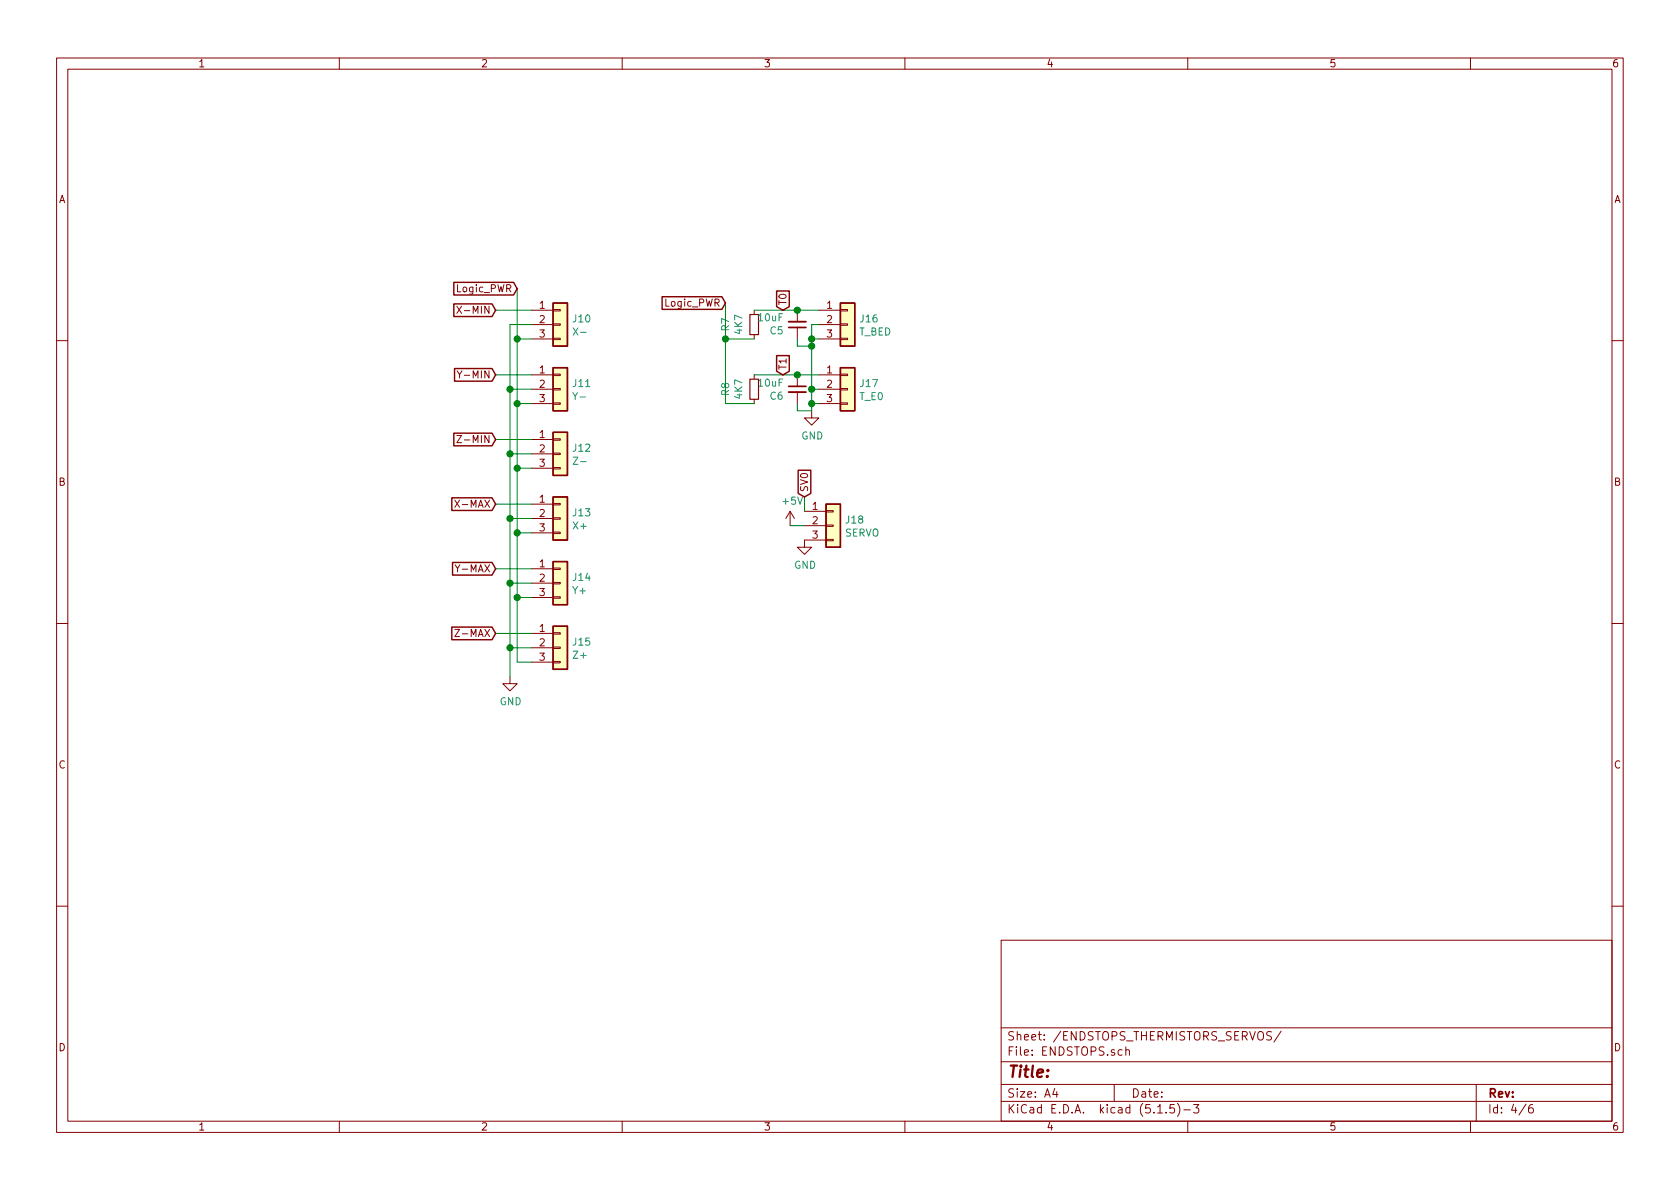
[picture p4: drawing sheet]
<svg xmlns="http://www.w3.org/2000/svg" width="297mm" height="210mm" viewBox="0 0 297 210" stroke-linecap="round" stroke-linejoin="round" font-family="sans-serif">
<g fill="none" stroke="#840000" stroke-width=".18">
<path d="M10 10.3h277v189.9h-277zM12 12.2h273v186.1h-273zM60 10.3v1.9M110 10.3v1.9M160 10.3v1.9M210 10.3v1.9M260 10.3v1.9M80.8 54.1l.8 1.3M81.6 54.1l-.8 1.3M94 54.9h3.8M94 57.4h3.8M94 59.9h3.8"/>
<path d="M97.8 59.8h1.3v.3h-1.3zM97.8 54.7h1.3v.3h-1.3zM97.8 57.3h1.3v.2h-1.3zM133.3 54.9v.7M133.3 59.2v.7M141 54.9v2M141 57.9v2M144.8 54.9h3.8M144.8 57.4h3.8M144.8 59.9h3.8M148.6 59.8h1.3v.3h-1.3zM148.6 54.7h1.3v.3h-1.3z"/>
<path d="M148.6 57.3h1.3v.2h-1.3zM10 60.2h2M80.8 77h.8l-.8 1.3h.8M80.8 65.6l.5 .6 .4-.6M94 66.3h3.8M94 68.8h3.8M94 71.4h3.8M94 77.7h3.8M97.8 71.2h1.3v.3h-1.3zM97.8 66.2h1.3v.2h-1.3zM97.8 68.7h1.3v.3h-1.3zM97.8 77.6h1.3v.2h-1.3z"/>
<path d="M133.3 66.3v.8M133.3 70.6v.8M141 66.3v2M141 69.3v2.1M143.5 72.6v1.3h1.3l-1.3 1.3-1.3-1.3h1.3M144.8 66.3h3.8M144.8 68.8h3.8M144.8 71.4h3.8M148.6 71.2h1.3v.3h-1.3zM148.6 66.2h1.3v.2h-1.3zM148.6 68.7h1.3v.3h-1.3zM285 60.2h2"/>
<path d="M80.4 88.4l.9 1.3M80.5 99.9l.4 .6 .4-.6M81.3 88.4l-.9 1.3M94 80.3h3.8M94 82.8h3.8M94 89.1h3.8M94 91.7h3.8M94 94.2h3.8M97.8 82.7h1.3v.2h-1.3zM97.8 80.1h1.3v.3h-1.3zM97.8 94.1h1.3v.3h-1.3zM97.8 89h1.3v.3h-1.3z"/>
<path d="M97.8 91.6h1.3v.2h-1.3zM139.7 90.4l-.8 1.3M139.7 90.4v2.6M139.7 90.4l.8 1.3M142.2 90.4h3.8M142.2 93h3.8M146 95.4h1.3v.2h-1.3zM146 90.3h1.3v.2h-1.3zM146 92.8h1.3v.3h-1.3zM146 95.5h-3.8v1.3h1.3l-1.3 1.2-1.2-1.2h1.2M10 110.3h2M80.4 111.3h.9l-.9 1.3h.9"/>
<path d="M90.2 119.6v1.3h1.2l-1.2 1.3-1.3-1.3h1.3M94 100.6h3.8M94 103.1h3.8M94 105.7h3.8M94 112h3.8M94 114.5h3.8M94 117.1h3.8M97.8 105.5h1.3v.3h-1.3zM97.8 100.5h1.3v.2h-1.3zM97.8 103h1.3v.2h-1.3zM97.8 117h1.3v.2h-1.3zM97.8 111.9h1.3v.2h-1.3z"/>
<path d="M97.8 114.4h1.3v.3h-1.3zM285 110.3h2M10 160.2h2M177 166.3h108v32h-108zM285 160.2h2M60 198.3v1.9M110 198.3v1.9M160 198.3v1.9M177 194.8h108M177 191.8h108M177 187.8h108M177 181.8h108"/>
<path d="M186.5 192.5l-.4 1h1M186.8 193v1M197 191.8v3M199.1 185.7a.37 .37 0 0 1 .6 .1v.8M199.1 185.1v1.5M204.7 196.8h.8M206.2 196.7v.1M207.6 195.3h-.7l-.1 .7 .2-.1 .5 .1 .2 .2-.1 .5-.2 .1-.6-.1M208.2 195.1a1.71 1.71 0 0 1 0 2.3M209.3 196.3h1.2M210 198.3v1.9M211 195.3h1l-.5 .6 .4 .1v.7l-.2 .1-.7-.1"/>
<path d="M224.8 182.5l-.6-.1-.2 .3v.3l.7 .4v.4l-.2 .1-.5-.1M226.5 182.3l-1.3 2M260 198.3v1.9M261 191.8v6.5M269.8 195.2l-1.2 2M271 195.3a.62 .62 0 0 0-.7 .7v.7l.3 .1 .4-.1 .1-.5-.1-.2-.4-.1-.3 .3"/>
</g>
<g fill="#ffffc2" stroke="#ffffc2" stroke-width=".18">
<path d="M148.6 53.6h2.5v7.6h-2.5z"/>
<path d="M148.6 65h2.5v7.6h-2.5z"/>
<path d="M146 89.1h2.6v7.7h-2.6z"/>
<path d="M97.8 53.6h2.5v7.6h-2.5z"/>
<path d="M97.8 65h2.5v7.6h-2.5z"/>
<path d="M97.8 76.4h2.5v7.7h-2.5z"/>
<path d="M97.8 87.9h2.5v7.6h-2.5z"/>
<path d="M97.8 99.3h2.5v7.6h-2.5z"/>
<path d="M97.8 110.7h2.5v7.7h-2.5z"/>
</g>
<g fill="none" stroke="#840000" stroke-width=".25">
<path d="M80.2 49.9h10.6l.6 1.1-.6 1.2h-10.6zM80.2 53.7h6.8l.6 1.2-.6 1.1h-6.8zM97.8 53.6h2.5v7.6h-2.5zM117.1 52.5h10.5l.7 1.1-.7 1.1h-10.5zM137.3 51.5h2.2v2.7l-1.1 .7-1.1-.7zM148.6 53.6h2.5v7.6h-2.5zM80.2 76.6h6.8l.6 1.1-.6 1.1h-6.8zM80.4 65.2h6.6l.6 1.1-.6 1.1h-6.6zM97.8 65h2.5v7.6h-2.5zM97.8 76.4h2.5v7.7h-2.5zM137.3 62.9h2.2v2.8l-1.1 .6-1.1-.6zM148.6 65h2.5v7.6h-2.5z"/>
<path d="M79.9 88h7.1l.6 1.1-.6 1.2h-7.1zM80 99.5h7l.6 1.1-.6 1.1h-7zM97.8 87.9h2.5v7.6h-2.5zM97.8 99.3h2.5v7.6h-2.5zM141.1 83.2h2.3v4l-1.2 .7-1.1-.7zM146 89.1h2.6v7.7h-2.6zM79.9 110.9h7.1l.6 1.1-.6 1.1h-7.1zM97.8 110.7h2.5v7.7h-2.5z"/>
</g>
<path d="M132.6 55.6h1.5v3.6h-1.5zM132.6 67.1h1.5v3.5h-1.5z" fill="none" stroke="#840000" stroke-width=".2"/>
<path d="M139.4 56.9h3.1M139.4 69.3h3.1" fill="none" stroke="#840000" stroke-width=".33"/>
<path d="M139.4 57.9h3.1M139.4 68.3h3.1" fill="none" stroke="#840000" stroke-width=".3"/>
<g fill="none" stroke="#008400" stroke-width=".18">
<path d="M87.6 54.9h6.4M91.4 59.9h2.6M91.4 51v66.1h2.6M94 57.4h-3.8v62.2M128.3 53.6v17.8h5M128.3 59.9h5M133.3 54.9h11.5M141 59.9v1.3h2.5M143.5 59.9h1.3M144.8 57.4h-1.3v15.2h-2.5v-1.2M87.6 77.7h6.4M87.6 66.3h6.4"/>
<path d="M90.2 68.8h3.8M91.4 71.4h2.6M133.3 66.3h11.5M143.5 71.4h1.3M143.5 68.8h1.3M87.6 89.1h6.4M90.2 91.7h3.8M90.2 80.3h3.8M91.4 94.2h2.6M91.4 82.8h2.6M139.7 93h2.5M142.2 87.9v2.5"/>
<path d="M87.6 112h6.4M87.6 100.6h6.4M90.2 103.1h3.8M90.2 114.5h3.8M91.4 105.7h2.6"/>
</g>
<g fill="#008400" stroke="#008400" stroke-width=".25">
<circle cx="143.5" cy="59.9" r=".51"/>
<circle cx="90.2" cy="114.5" r=".51"/>
<circle cx="91.4" cy="59.9" r=".51"/>
<circle cx="90.2" cy="68.8" r=".51"/>
<circle cx="91.4" cy="71.4" r=".51"/>
<circle cx="143.5" cy="68.8" r=".51"/>
<circle cx="143.5" cy="61.2" r=".51"/>
<circle cx="128.3" cy="59.9" r=".51"/>
<circle cx="90.2" cy="80.3" r=".51"/>
<circle cx="91.4" cy="82.8" r=".51"/>
<circle cx="143.5" cy="71.4" r=".51"/>
<circle cx="90.2" cy="91.7" r=".51"/>
<circle cx="141" cy="66.3" r=".51"/>
<circle cx="91.4" cy="94.2" r=".51"/>
<circle cx="91.4" cy="105.7" r=".51"/>
<circle cx="141" cy="54.9" r=".51"/>
<circle cx="90.2" cy="103.1" r=".51"/>
</g>
<text font-size="2.8" fill="#840000" x="178" y="190.5">Title:</text>
<g font-size="2.1" fill="#840000">
<text x="178" y="184">Sheet: /ENDSTOPS_THERMISTORS_SERVOS/</text>
<text x="178" y="186.7">File: ENDSTOPS.sch</text>
<text x="178" y="196.9">KiCad E.D.A. kicad (5.1.5)-3</text>
<text x="178" y="194.1">Size: A4</text>
<text x="200" y="194.1">Date:</text>
<text x="263" y="194.1">Rev:</text>
<text x="263" y="196.9">Id: 4/6</text>
</g>
<g font-size="1.8" fill="#840000">
<text x="35" y="11.9">1</text>
<text x="85" y="11.9">2</text>
<text x="135" y="11.9">3</text>
<text x="185" y="11.9">4</text>
<text x="235" y="11.9">5</text>
<text x="285" y="11.9">6</text>
<text x="10.4" y="35.9">A</text>
<text x="285.4" y="35.9">A</text>
<text x="80.8" y="51.7">Logic_PWR</text>
<text x="81.8" y="55.5">X-MIN</text>
<text x="95.4" y="54.6">1</text>
<text x="95.4" y="57.1">2</text>
<text x="95.4" y="59.7">3</text>
<text x="117.7" y="54.2">Logic_PWR</text>
<text x="139.1" y="54.1" transform="rotate(-90 139.1 54.1)">T0</text>
<text x="146.2" y="54.6">1</text>
<text x="146.2" y="57.1">2</text>
<text x="146.2" y="59.7">3</text>
<text x="139.1" y="65.5" transform="rotate(-90 139.1 65.5)">T1</text>
<text x="81.8" y="66.9">Y-MIN</text>
<text x="95.4" y="66">1</text>
<text x="95.4" y="68.6">2</text>
<text x="95.4" y="71.1">3</text>
<text x="146.2" y="66">1</text>
<text x="146.2" y="68.6">2</text>
<text x="146.2" y="71.1">3</text>
<text x="95.4" y="77.5">1</text>
<text x="81.9" y="78.4">Z-MIN</text>
<text x="95.4" y="80">2</text>
<text x="95.4" y="82.5">3</text>
<text x="10.4" y="85.9">B</text>
<text x="81.2" y="89.8">X-MAX</text>
<text x="95.4" y="88.9">1</text>
<text x="142.9" y="87.1" transform="rotate(-90 142.9 87.1)">SV0</text>
<text x="285.4" y="85.9">B</text>
<text x="95.4" y="91.4">2</text>
<text x="95.4" y="94">3</text>
<text x="143.7" y="90.2">1</text>
<text x="143.7" y="92.7">2</text>
<text x="143.7" y="95.2">3</text>
<text x="81.2" y="101.2">Y-MAX</text>
<text x="95.4" y="100.3">1</text>
<text x="95.4" y="102.9">2</text>
<text x="95.4" y="105.4">3</text>
<text x="81.3" y="112.6">Z-MAX</text>
<text x="95.4" y="111.8">1</text>
<text x="95.4" y="114.3">2</text>
<text x="95.4" y="116.8">3</text>
<text x="10.4" y="135.9">C</text>
<text x="285.4" y="135.9">C</text>
<text x="10.4" y="185.9">D</text>
<text x="285.4" y="185.9">D</text>
<text x="35" y="199.9">1</text>
<text x="85" y="199.9">2</text>
<text x="135" y="199.9">3</text>
<text x="185" y="199.9">4</text>
<text x="235" y="199.9">5</text>
<text x="285" y="199.9">6</text>
</g>
<g font-size="1.8" fill="#008484">
<text x="101.4" y="57">J10</text>
<text x="101.7" y="59.3">X-</text>
<text x="128.9" y="58.5" transform="rotate(-90 128.9 58.5)">R7</text>
<text x="131.2" y="59" transform="rotate(-90 131.2 59)">4K7</text>
<text x="134.2" y="56.8">10uF</text>
<text x="136.2" y="59.1">C5</text>
<text x="151.9" y="59.3">T_BED</text>
<text x="152.2" y="57">J16</text>
<text x="101.4" y="68.4">J11</text>
<text x="101.6" y="70.8">Y-</text>
<text x="128.9" y="69.9" transform="rotate(-90 128.9 69.9)">R8</text>
<text x="131.2" y="70.5" transform="rotate(-90 131.2 70.5)">4K7</text>
<text x="134.2" y="68.4">10uF</text>
<text x="136.2" y="70.7">C6</text>
<text x="152" y="70.8">T_E0</text>
<text x="152.2" y="68.4">J17</text>
<text x="141.7" y="77.7">GND</text>
<text x="101.4" y="79.9">J12</text>
<text x="101.7" y="82.2">Z-</text>
<text x="138.5" y="89.2">+5V</text>
<text x="101.4" y="91.3">J13</text>
<text x="101.5" y="93.6">X+</text>
<text x="149.4" y="94.9">SERVO</text>
<text x="149.6" y="92.6">J18</text>
<text x="140.4" y="100.6">GND</text>
<text x="101.4" y="102.7">J14</text>
<text x="101.4" y="105">Y+</text>
<text x="101.4" y="114.2">J15</text>
<text x="101.5" y="116.5">Z+</text>
<text x="88.3" y="124.7">GND</text>
</g>
</svg>
